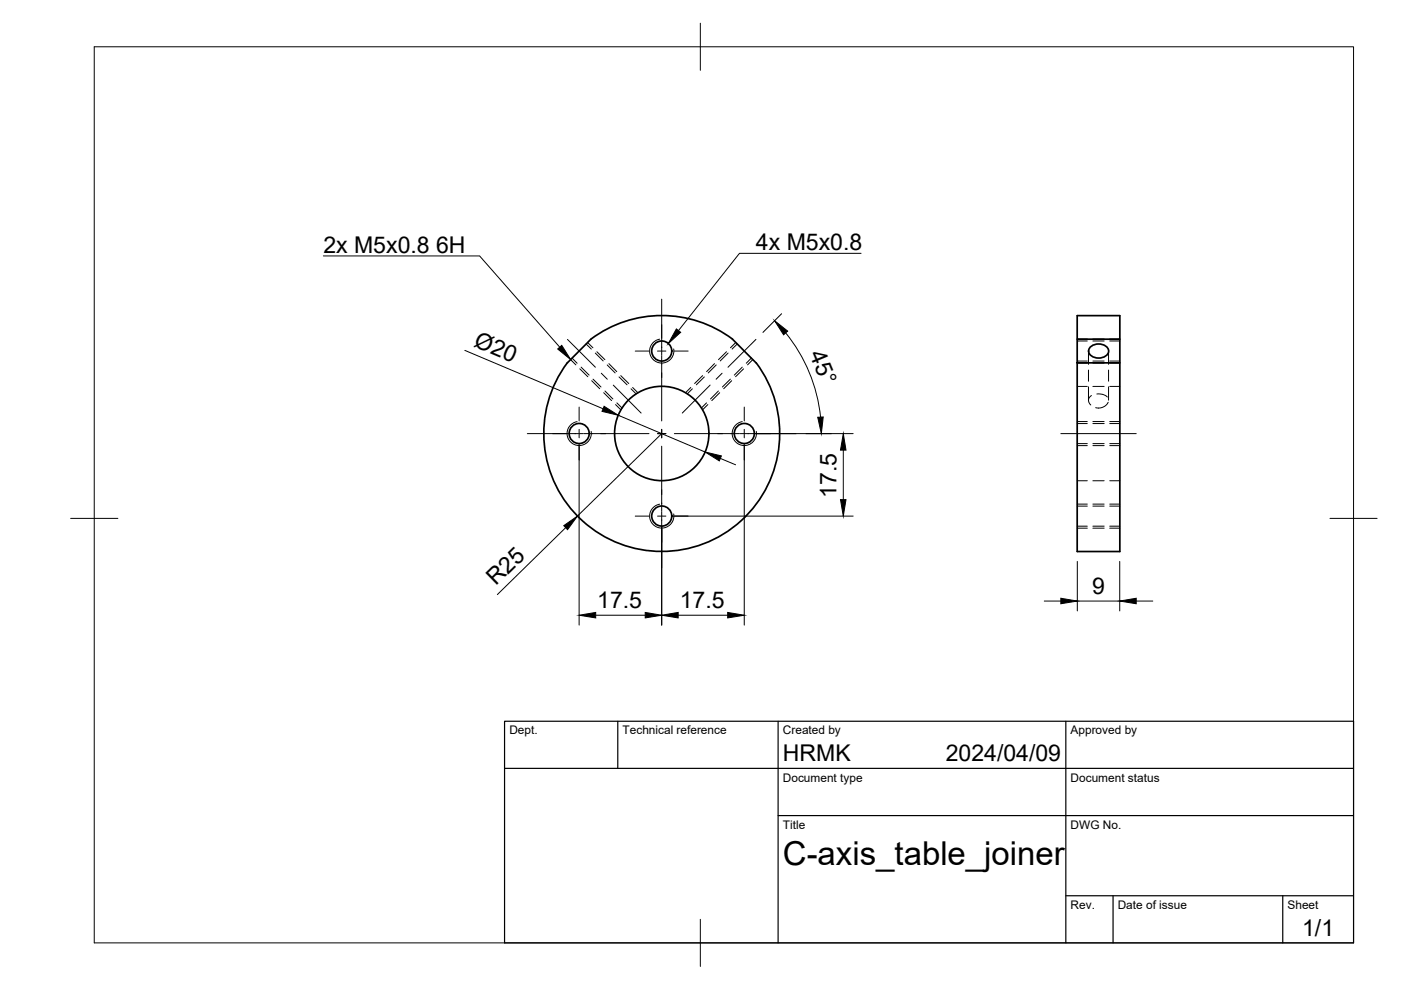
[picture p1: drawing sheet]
<svg xmlns="http://www.w3.org/2000/svg" width="297mm" height="210mm" viewBox="0 0 297 210" stroke-linecap="round" stroke-linejoin="round" font-family="sans-serif">
<!-- layer: Visible -->
<g fill="none" stroke="#000" stroke-width=".36">
<path d="M120.3 76.9a25 25 0 0 0 3.1 33.5 25 25 0 0 0 33.7 0 25 25 0 0 0 3.2-33.5l-5-5a25 25 0 0 0-30 0l-5 5M228.4 71.9h9v5h-9zM228.4 71.9v-5h9v5M228.4 76.9v40h9v-40M231.1 73.7a2.55 2.55 0 0 1 3.9 .3 1.52 1.52 0 0 1-1.5 1.9 2.14 2.14 0 0 1-2.7-1.5z"/>
<circle cx="140.3" cy="74.4" r="2.13"/>
<circle cx="122.8" cy="91.9" r="2.13"/>
<circle cx="140.3" cy="91.9" r="10"/>
<circle cx="157.8" cy="91.9" r="2.13"/>
<circle cx="140.3" cy="109.4" r="2.13"/>
</g>
<!-- layer: Hidden -->
<g fill="none" stroke="#000" stroke-width=".21">
<path d="M121.3 75.9l1.1 1.1M123.2 77.8l1.7 1.7M124.3 72.9l1.1 1.1M126.2 74.9l1.7 1.6M128.7 77.4l1.7 1.7M131.3 79.9l1.6 1.7M149.3 79.9l-1.7 1.7M151.8 77.4l-1.6 1.7M154.4 74.9l-1.7 1.6M156.3 72.9l-1.1 1.1M157.4 77.8l-1.7 1.7M159.3 75.9l-1.1 1.1"/>
<path d="M228.4 72.3h2.1M228.4 76.6h2.1M230.8 74.4v2.9M230.8 78.5v2.3M231.7 72.3h2.4M231.7 76.6h2.4M235 74.4v2.9M235 78.5v2.3M235.3 72.3h2.1M235.3 76.6h2.1M125.7 80.4l1.7 1.7M128.3 82.9l1.6 1.7"/>
<path d="M130.8 85.4l1.1 1.1M133.8 82.4l1.1 1.1M146.8 82.4l-1.1 1.1M149.8 85.4l-1.1 1.1M152.3 82.9l-1.7 1.7M154.9 80.4l-1.7 1.7M228.4 89.8h2.1M228.4 94.1h2.1M228.4 81.9h2.1M230.8 82v2.9M231.4 83.9l-.4 .3-.2 .6 .1 .5 .4 .6M231.7 89.8h2.4"/>
<path d="M231.7 94.1h2.4M231.7 81.9h2.4M232.6 83.5l1.1 .1 1.1 .6M234.9 85.3l-.4 .6-.6 .4-.9 .2-.7-.1M235 82v2.9M235.3 89.8h2.1M235.3 94.1h2.1M235.3 81.9h2.1M228.4 107.3h2.1M228.4 111.6h2.1M228.4 101.9h2.1M231.7 107.3h2.4"/>
<path d="M231.7 111.6h2.4M231.7 101.9h2.4M235.3 107.3h2.1M235.3 111.6h2.1M235.3 101.9h2.1"/>
</g>
<!-- layer: Hidden Narrow -->
<g fill="none" stroke="#000" stroke-width=".21">
<path d="M121 76.2l1.1 1.2M122.9 78.2l1.7 1.7M124.6 72.6l1.1 1.1M126.6 74.6l1.6 1.7M129.1 77.1l1.7 1.7M131.6 79.6l1.7 1.7M149 79.6l-1.7 1.7M151.5 77.1l-1.7 1.7M154 74.6l-1.7 1.7M156 72.6l-1.1 1.1M157.6 78.2l-1.6 1.7M159.6 76.2l-1.1 1.2"/>
<path d="M228.4 71.9h2.1M228.4 77h2.1M231.7 71.9h2.4M231.7 77h2.4M235.3 71.9h2.1M235.3 77h2.1M125.5 80.7l1.6 1.7M128 83.3l1.7 1.6M130.5 85.8l1.1 1.1M134.1 82.2l1.2 1.1M146.5 82.2l-1.2 1.1M150.1 85.8l-1.2 1.1"/>
<path d="M152.6 83.3l-1.7 1.6M155.1 80.7l-1.7 1.7M228.4 89.4h2.1M228.4 94.5h2.1M231.7 89.4h2.4M231.7 94.5h2.4M235.3 89.4h2.1M235.3 94.5h2.1M228.4 106.9h2.1M228.4 112h2.1M231.7 106.9h2.4M231.7 112h2.4"/>
<path d="M235.3 106.9h2.1M235.3 112h2.1"/>
</g>
<!-- layer: Visible Narrow -->
<path d="M139.9 71.9a2.56 2.56 0 0 0-2.1 3 2.56 2.56 0 0 0 3 2.1 2.56 2.56 0 0 0 2-3M122.4 89.4a2.56 2.56 0 0 0-2.1 3 2.56 2.56 0 0 0 3 2 2.56 2.56 0 0 0 2-2.9M157.4 89.4a2.56 2.56 0 0 0-2.1 3 2.56 2.56 0 0 0 3 2 2.56 2.56 0 0 0 2-2.9M139.9 106.9a2.56 2.56 0 0 0-2.1 3 2.56 2.56 0 0 0 3 2 2.56 2.56 0 0 0 2-2.9" fill="none" stroke="#000" stroke-width=".21"/>
<!-- layer: BORDER -->
<path d="M20 9.9h267v190h-267zM148.5 4.9v10M15 109.9h10M282 109.9h10M148.5 194.9v10" fill="none" stroke="#000" stroke-width=".21"/>
<!-- layer: TITLEBLOCK -->
<path d="M107 152.9h180v47h-180zM131 152.9v10M165 152.9v47M226 152.9v47M107 162.9h180M165 172.9h122M226 189.9h61M236 189.9v10M272 189.9v10" fill="none" stroke="#000" stroke-width=".25"/>
<!-- layer: FD_Dimensions -->
<g fill="none" stroke="#000" stroke-width=".21">
<path d="M98.6 74.3l29.3 12.4M165.7 66.5l-3.9 4M166.6 70.6a33.9 33.9 0 0 1 7.4 17.8M122.8 94v38.5M131.1 88l18.4 7.8M140.3 91.9l-17.9 17.5M152.7 97.2l3.3 1.3M157.8 94v38.5M159.9 91.9h21M178.8 95.4v10.5M119.9 111.9l-14.4 14.2M140.3 111.5v21"/>
<path d="M142.4 109.4h38.5M228.4 119v10.5M237.4 119v10.5M126.3 130.4h10.5M143.8 130.4h10.5M221.4 127.4h3.5M228.4 127.4h9M240.9 127.4h3.5"/>
</g>
<g fill="#000" stroke="#000" stroke-width=".21">
<path d="M164.2 68l2.8 2.2-.9 .8zM128.1 86.1l3 1.9-3.5-.8zM149.5 95.8l3.5 .9-.5 1zM173.4 88.5l1.1-.1-.4 3.5zM178.8 91.9l.6 3.5h-1.2zM119.5 111.5l2.9-2.1-2.1 2.9zM178.2 105.9h1.2l-.6 3.5zM122.8 130.4l3.5-.5v1.1zM136.8 129.9l3.5 .5-3.5 .6zM140.3 130.4l3.5-.5v1.1zM154.3 129.9l3.5 .5-3.5 .6zM224.9 126.8l3.5 .6-3.5 .6z"/>
<path d="M237.4 127.4l3.5-.6v1.2z"/>
</g>
<!-- layer: Smart Centers -->
<g fill="none" stroke="#000" stroke-width=".21">
<path d="M120.3 72l5.9 5.9M127.5 79.1l1.3 1.3M134.7 74.4h2.9M139.4 74.4h1.8M140.3 63.4v11.9M140.3 75.5v13.8M143 74.4h2.9M153.1 79.1l-1.3 1.3M160.3 72l-6 5.9M111.8 91.9h11.9M122.8 86.3v3M122.8 91v1.8"/>
<path d="M122.8 94.6v3M123.8 91.9h13.8M130 81.7l5.9 5.9M139.4 91.9h1.8M140.3 91v1.8M140.3 94.6v13.8M143 91.9h13.8M150.6 81.7l-5.9 5.9M156.9 91.9h11.9M157.8 86.3v3M157.8 91v1.8M157.8 94.6v3"/>
<path d="M224.9 91.9h16M134.7 109.4h2.9M139.4 109.4h1.8M140.3 108.5v11.9M143 109.4h2.9"/>
</g>
<!-- layer: Hole Notes -->
<path d="M118.2 74l.9-.8 1.9 3zM143.4 69.7l.9 .8-2.6 2.3z" fill="#000" stroke="#000" stroke-width=".21"/>
<path d="M68.6 54.3h33.1l17 19.3M182.6 53.7h-25.8l-13 16.4" fill="none" stroke="#000" stroke-width=".21"/>
<text font-size="7" x="166" y="183.4">C-axis_table_joiner</text>
<g font-size="4.9">
<text x="68.6" y="53.6">2x M5x0.8</text>
<text x="92.5" y="53.6">6H</text>
<text x="160.3" y="53">4x M5x0.8</text>
<text x="100.2" y="73.3" transform="rotate(23 100.2 73.3)">Ø20</text>
<text x="171.6" y="75.1" transform="rotate(68 171.6 75.1)">45°</text>
<text x="177.3" y="105.6" transform="rotate(-90 177.3 105.6)">17.5</text>
<text x="105.2" y="124.3" transform="rotate(-44 105.2 124.3)">R25</text>
<text x="231.6" y="126">9</text>
<text x="126.6" y="129">17.5</text>
<text x="144.1" y="129">17.5</text>
<text x="166" y="161.4">HRMK</text>
<text x="200.5" y="161.4">2024/04/09</text>
<text x="276.1" y="198.6">1/1</text>
</g>
<g font-size="2.5">
<text x="108" y="155.7">Dept.</text>
<text x="132" y="155.7">Technical reference</text>
<text x="166" y="155.7">Created by</text>
<text x="227" y="155.7">Approved by</text>
<text x="166" y="165.7">Document type</text>
<text x="227" y="165.7">Document status</text>
<text x="166" y="175.7">Title</text>
<text x="227" y="175.7">DWG No.</text>
<text x="227" y="192.7">Rev.</text>
<text x="237" y="192.7">Date of issue</text>
<text x="273" y="192.7">Sheet</text>
</g>
</svg>
